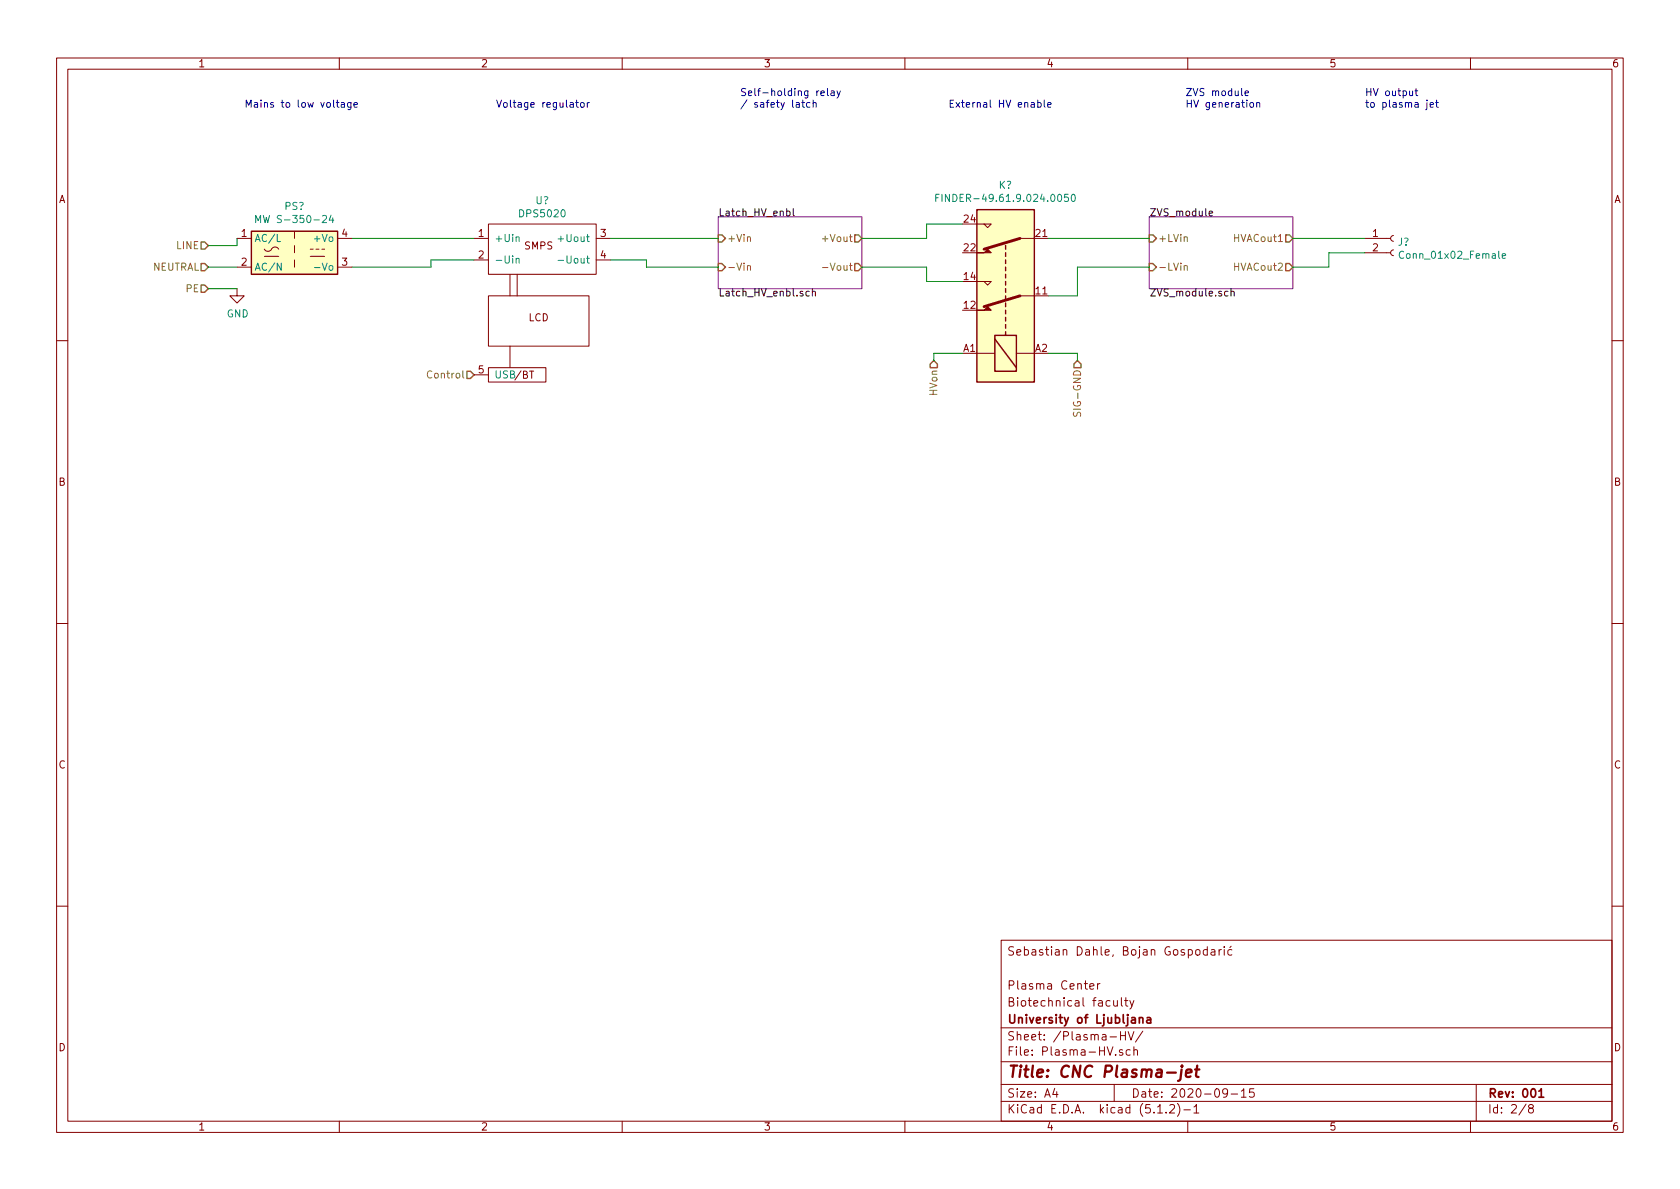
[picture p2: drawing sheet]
EESchema Schematic File Version 4
EELAYER 29 0
EELAYER END
$Descr A4 11693 8268
encoding utf-8
Sheet 2 8
Title "CNC Plasma-jet"
Date "2020-09-15"
Rev "001"
Comp "University of Ljubljana"
Comment1 "Biotechnical faculty"
Comment2 "Plasma Center"
Comment3 ""
Comment4 "Sebastian Dahle, Bojan Gospodarić"
$EndDescr
Text HLabel 1450 1700 0    50   Input ~ 0
LINE
Text HLabel 1450 1850 0    50   Input ~ 0
NEUTRAL
Text HLabel 1450 2000 0    50   Input ~ 0
PE
Text HLabel 6500 2500 3    50   Input ~ 0
HVon
Text HLabel 3300 2600 0    50   Input ~ 0
Control
Text HLabel 7500 2500 3    50   Input ~ 0
SIG-GND
Text Notes 5150 750  0    50   ~ 0
Self-holding relay \n/ safety latch
$Comp
L Converter_ACDC:IRM-20-24 PS?
U 1 1
P 2050 1750
F 0 "PS?" H 2050 2075 50  0000 C CNN
F 1 "MW S-350-24" H 2050 1984 50  0000 C CNN
F 2 "Converter_ACDC:Converter_ACDC_MeanWell_IRM-20-xx_THT" H 2050 1450 50  0001 C CNN
F 3 "http://www.meanwell.com/Upload/PDF/IRM-20/IRM-20-SPEC.PDF" H 2450 1400 50  0001 C CNN
	1    2050 1750
	1    0    0    -1  
$EndComp
$Comp
L Relay:FINDER-40.52 K?
U 1 1
P 7000 2050
F 0 "K?" V 7767 2050 50  0000 C CNN
F 1 "FINDER-49.61.9.024.0050" V 7676 2050 50  0000 C CNN
F 2 "Relay_THT:Relay_DPDT_Finder_40.52" H 8350 2020 50  0001 C CNN
F 3 "http://gfinder.findernet.com/assets/Series/353/S40EN.pdf" H 7000 2050 50  0001 C CNN
	1    7000 2050
	0    -1   -1   0   
$EndComp
Text Notes 6600 750  0    50   ~ 0
External HV enable
$Comp
L power:GND #PWR0105
U 1 1
P 1650 2000
F 0 "#PWR0105" H 1650 1750 50  0001 C CNN
F 1 "GND" H 1655 1827 50  0000 C CNN
F 2 "" H 1650 2000 50  0001 C CNN
F 3 "" H 1650 2000 50  0001 C CNN
	1    1650 2000
	1    0    0    -1  
$EndComp
Wire Wire Line
	1450 1850 1650 1850
Wire Wire Line
	1650 2000 1450 2000
Wire Wire Line
	1450 1700 1650 1700
Wire Wire Line
	1650 1700 1650 1650
Text Notes 1700 750  0    50   ~ 0
Mains to low voltage
Text Notes 3450 750  0    50   ~ 0
Voltage regulator
Text Notes 8250 750  0    50   ~ 0
ZVS module\nHV generation
$Sheet
S 8000 1500 1000 500 
U 5F6466E4
F0 "ZVS_module" 50
F1 "ZVS_module.sch" 50
F2 "+LVin" I L 8000 1650 50 
F3 "-LVin" I L 8000 1850 50 
F4 "HVACout1" O R 9000 1650 50 
F5 "HVACout2" O R 9000 1850 50 
$EndSheet
$Sheet
S 5000 1500 1000 500 
U 5F64687A
F0 "Latch_HV_enbl" 50
F1 "Latch_HV_enbl.sch" 50
F2 "+Vin" I L 5000 1650 50 
F3 "-Vin" I L 5000 1850 50 
F4 "+Vout" O R 6000 1650 50 
F5 "-Vout" O R 6000 1850 50 
$EndSheet
Wire Wire Line
	6500 2500 6500 2450
Wire Wire Line
	6500 2450 6700 2450
Wire Wire Line
	7300 2450 7500 2450
Wire Wire Line
	7500 2450 7500 2500
Wire Wire Line
	6000 1850 6450 1850
Wire Wire Line
	6450 1850 6450 1950
Wire Wire Line
	6450 1950 6700 1950
Wire Wire Line
	6000 1650 6450 1650
Wire Wire Line
	6450 1650 6450 1550
Wire Wire Line
	6450 1550 6700 1550
Wire Wire Line
	7300 1650 8000 1650
Wire Wire Line
	8000 1850 7500 1850
Wire Wire Line
	7500 1850 7500 2050
Wire Wire Line
	7500 2050 7300 2050
$Comp
L Connector:Conn_01x02_Female J?
U 1 1
P 9700 1650
F 0 "J?" H 9728 1626 50  0000 L CNN
F 1 "Conn_01x02_Female" H 9728 1535 50  0000 L CNN
F 2 "" H 9700 1650 50  0001 C CNN
F 3 "~" H 9700 1650 50  0001 C CNN
	1    9700 1650
	1    0    0    -1  
$EndComp
Text Notes 9500 750  0    50   ~ 0
HV output\nto plasma jet
Wire Wire Line
	9500 1650 9000 1650
Wire Wire Line
	9500 1750 9250 1750
Wire Wire Line
	9250 1750 9250 1850
Wire Wire Line
	9250 1850 9000 1850
$Comp
L Plasma-CNC:DPS5020 U?
U 1 1
P 3750 1750
F 0 "U?" H 3775 2115 50  0000 C CNN
F 1 "DPS5020" H 3775 2024 50  0000 C CNN
F 2 "" H 3750 1750 50  0001 C CNN
F 3 "" H 3750 1750 50  0001 C CNN
	1    3750 1750
	1    0    0    -1  
$EndComp
Wire Wire Line
	2450 1650 3300 1650
Wire Wire Line
	4250 1650 5000 1650
Wire Wire Line
	2450 1850 3000 1850
Wire Wire Line
	3000 1850 3000 1800
Wire Wire Line
	3000 1800 3300 1800
Wire Wire Line
	4250 1800 4500 1800
Wire Wire Line
	4500 1800 4500 1850
Wire Wire Line
	4500 1850 5000 1850
$EndSCHEMATC
